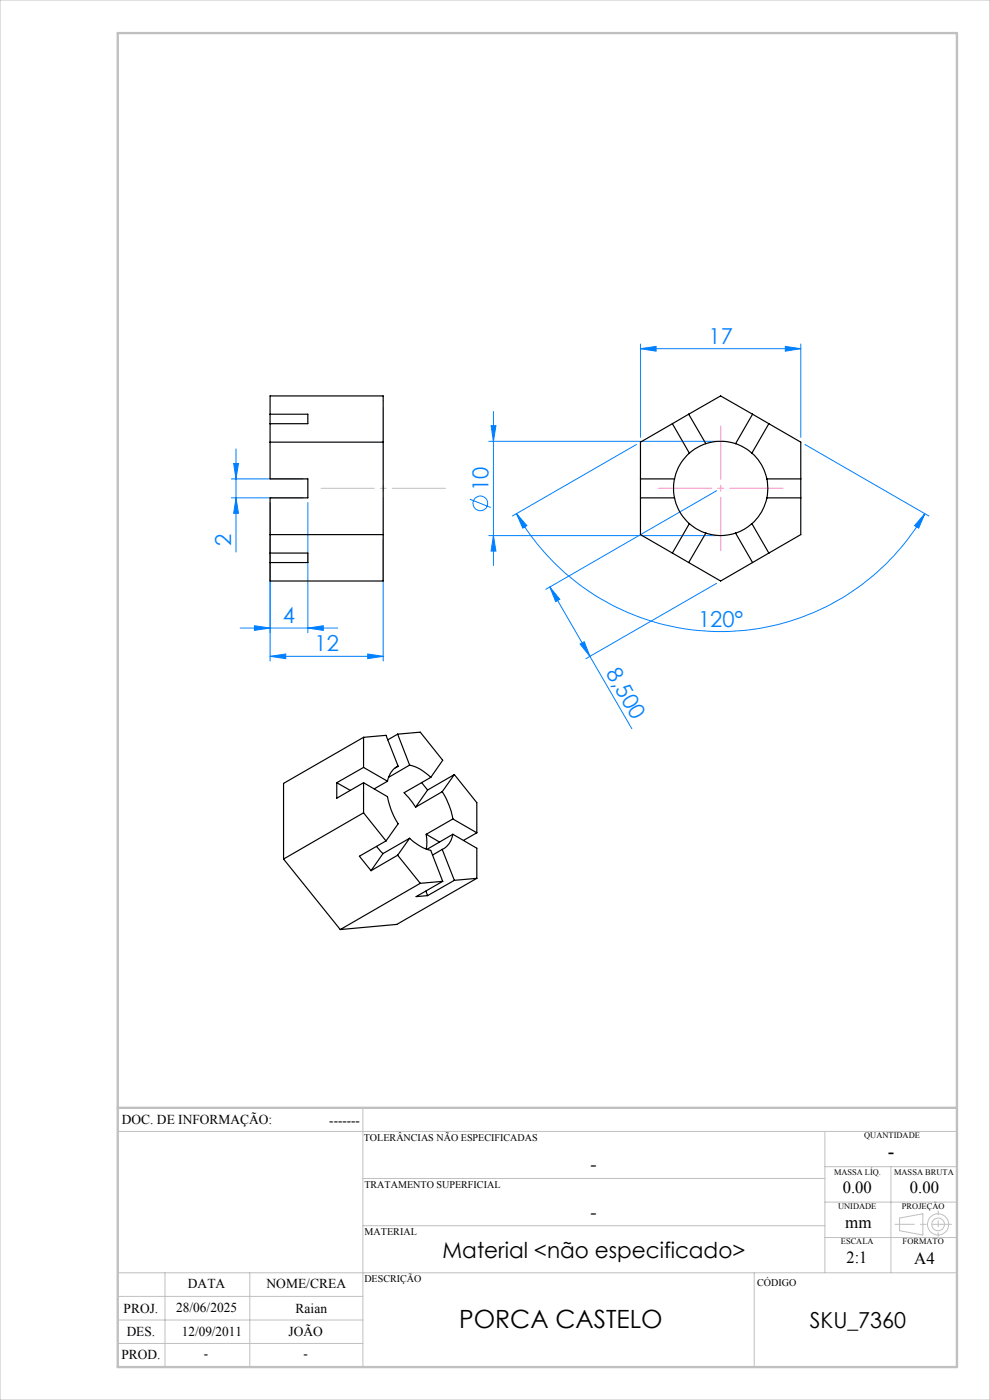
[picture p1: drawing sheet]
<svg xmlns="http://www.w3.org/2000/svg" width="210mm" height="297mm" viewBox="0 0 210 297" stroke-linecap="round" stroke-linejoin="round" font-family="sans-serif">
<g fill="none" stroke="#0080ff" stroke-width=".21">
<path d="M135.9 74l3.3-.5v1zM135.9 73v19.8M135.9 74h34M166.6 73.5l3.3 .5-3.3 .5zM169.9 73v19.8M49.6 98.3h1l-.5 3.3zM50.1 95.2v21.9M103.7 93.6h48.2M104.2 90.3h1l-.5 3.3zM104.7 87.3v32.7M135 94.3l-26.3 15.2M170.7 94.3l26.3 15.2"/>
<path d="M49.1 101.6h15.2M49.1 105.6h15.2M50.1 105.6l.5 3.3h-1zM57.3 106.6v33.6M65.3 106.6v27.6M81.3 114.4v25.8M99.7 105.9l4.4 1.8M103.7 113.6h48.2M104.7 113.6l.5 3.3h-1zM109.6 109l2.2 2.5-.9 .5zM109.6 109a50 50 0 0 0 86.6 0M152 104.1l-36.2 20.9"/>
<path d="M196.2 109l-1.3 3-.9-.5zM50.9 133.2h20.7M54 132.7l3.3 .5-3.3 .5zM57.3 139.2l3.3-.5v1zM57.3 139.2h24M65.3 133.2l3.3-.5v1zM78 138.7l3.3 .5-3.3 .5zM116.6 124.5l8.5 14.7M116.6 124.5l2.1 2.6-.8 .5zM123 136.6l.9-.5 1.2 3.1zM125.1 139.2l8.9 15.4M152 123.8l-27.7 15.9"/>
<circle cx="101.9" cy="106.8" r="1.56"/>
</g>
<g fill="none" stroke="#c0c0c0" stroke-width=".21">
<path d="M0 0h210v297h-210zM77 235v55M25 240h178M77 250h98M175 240v30M175 255h28M175 247.5h28M189 247.5v22.5M190.8 258.4l5-.9v4.5l-5-.9zM25 275h52M25 270h178M35 270v20"/>
<path d="M53 270v20M77 260h98M160 270v20M175 262.5h28M25 285h52M25 280h52"/>
<circle cx="199" cy="259.7" r="1.34"/>
<circle cx="199" cy="259.7" r="2.25"/>
</g>
<path d="M152.9 116.8v-26.4M166.1 103.6h-26.4" fill="none" stroke="#ff80c0" stroke-width=".21" stroke-dasharray="15.2 1.3 1.3 1.3" stroke-dashoffset="3.9"/>
<path d="M201.8 259.7h-11.9" fill="none" stroke="#c0c0c0" stroke-width=".21" stroke-dasharray="15.2 1.3 1.3 1.3" stroke-dashoffset="11.2"/>
<path d="M199 256.9v5.4" fill="none" stroke="#c0c0c0" stroke-width=".21" stroke-dasharray="15.2 1.3 1.3 1.3" stroke-dashoffset="14.4"/>
<path d="M81.3 84.9v37.4" fill="none" stroke="#c0c0c0" stroke-width=".21" stroke-dasharray="15.2 1.3 1.3 1.3" stroke-dashoffset="-1.6"/>
<path d="M94.5 103.6h-26.4" fill="none" stroke="#c0c0c0" stroke-width=".21" stroke-dasharray="15.2 1.3 1.3 1.3" stroke-dashoffset="3.9"/>
<path d="M25 7h178v283h-178zM25 235h178" fill="none" stroke="#c0c0c0" stroke-width=".5"/>
<g fill="#0080ff">
<path d="M166.6 73.5l3.3 .5-3.3 .5zM135.9 74l3.3-.5v1zM78 138.7l3.3 .5-3.3 .5zM57.3 139.2l3.3-.5v1z"/>
<path d="M109.6 109l2.2 2.5-.9 .5zM196.2 109l-1.3 3-.9-.5z"/>
<path d="M65.3 133.2l3.3-.5v1zM54 132.7l3.3 .5-3.3 .5z"/>
<path d="M104.7 113.6l.5 3.3h-1zM104.2 90.3h1l-.5 3.3z"/>
<path d="M49.6 98.3h1l-.5 3.3zM50.1 105.6l.5 3.3h-1z"/>
<path d="M116.6 124.5l2.1 2.6-.8 .5zM123 136.6l.9-.5 1.2 3.1z"/>
</g>
<g fill="none" stroke="#000" stroke-width=".25">
<path d="M57.3 84h24v39.3h-24v-17.7h8v-4h-8zM57.3 87.9h8v2h-8M57.3 93.8h24M142.6 89.9l-6.7 3.9v19.6l6.7 3.9M142.6 89.9l3.6 6.2M146.1 87.9l3.6 6.2M146.1 87.9l6.8-3.9 6.7 3.9M146.1 87.9l-3.5 2M146.2 96.1a9.9 9.9 0 0 0-3.1 5.5M149.7 94.1a10.3 10.3 0 0 1 6.3 0M149.7 94.1a11.3 11.3 0 0 0-3.5 2M156 94.1a10.6 10.6 0 0 1 3.5 2"/>
<path d="M159.5 96.1a9.7 9.7 0 0 1 3.2 5.5M159.6 87.9l-3.6 6.2M159.6 87.9l3.5 2M163.1 89.9l6.8 3.9v19.6l-17 9.9-6.8-4M163.1 89.9l-3.6 6.2M57.3 117.3h8v2h-8M57.3 113.4h24M135.9 101.6h7.2M135.9 105.6h7.2M142.6 117.3l3.5 2M143.1 105.6a9.9 9.9 0 0 0 3.1 5.5M143.1 101.6a9.7 9.7 0 0 0 0 4"/>
<path d="M146.2 111.1a9.7 9.7 0 0 0 3.5 2M146.2 111.1l-3.6 6.2M149.7 113.1a9.7 9.7 0 0 0 6.3 0M149.7 113.1l-3.6 6.2M156 113.1l3.6 6.2M159.5 111.1a9.2 9.2 0 0 1-3.5 2M159.5 111.1l3.6 6.2M162.7 105.6a9.7 9.7 0 0 1-3.2 5.5M162.7 101.6a9.7 9.7 0 0 1 0 4M162.7 101.6h7.2M162.7 105.6h7.2M77.1 156.4v6.4"/>
<path d="M77.1 156.4l-17 9.8v16M77.1 156.4l4.8-.4 2.6 6.6M84.3 155.7l4.8-.4 4.8 6-2.5 3.6M84.3 155.7l2.6 6.6M84.3 155.7l-2 1.2M71.4 166v3.3l5.7-3.3M71.4 166l2.9 1.7M77.1 166l5.1 3a15.9 15.9 0 0 0 2.3 5.8l-2.6 3.6M77.1 172.4l-17 9.8M77.1 172.4l4.8 6M77.1 166v6.4M77.1 162.8l-5.7 3.2"/>
<path d="M77.1 162.8l5.1 2.9M79.9 179.6l1.3 1.5M81.9 178.4l-5.7 3.2 2.5 3.1M82.2 165.7l-2.8 1.7M84.5 162.6a4.1 4.1 0 0 0-2.3 3.1M84.5 162.6l-.6 .3M86.9 177.8a9.8 9.8 0 0 0 4.5 2.6l2.5 6.6M86.9 162.3a9.1 9.1 0 0 1 4.5 2.6M86.9 177.8l-2.6 3.6M86.9 177.8l-5.7 3.3M86.9 162.3l-4.5 2.6M89.4 166l1.3 1.6"/>
<path d="M90.4 177l.2 1.7-.2 1.4M90.4 177l2.8 1.6M90.7 167.6l-2.5 3.6M91.4 164.9l-5.7 3.3 1 1 1.5 2M93.8 168a15.8 15.8 0 0 1 2.3 5.7M93.8 168l-5.6 3.2M96.1 177a4.1 4.1 0 0 1-2.3 3.2M96.1 173.7l-5.7 3.3M96.1 177l-5.5 3.2M96.1 173.7l5 3M96.1 177l5 2.9v6.4M96.4 164.3l4.7 6v6.4"/>
<path d="M96.4 164.3l-2.6 3.7M96.4 164.3l-5.7 3.3M101.1 176.7l-2.8 1.6M60.1 182.2l12.1 15M81.2 181.1l-2.5 3.6M84.3 181.4l-5.6 3.3M84.3 181.4l4.8 6M89.1 187.4l-16.9 9.8M90.3 189.1l.4 .9M93.8 180.2l-2 1.2M93.8 180.2l2.6 6.6M93.9 187l-4.8 .4"/>
<path d="M93.9 187l-5.6 3.2 2.4-.2M96.4 186.8l-5.7 3.2M101.1 186.3l-4.7 .5M101.1 186.3l-16.9 9.8-12 1.1"/>
</g>
<text font-size="5.3" x="97.4" y="281.7">PORCA CASTELO</text>
<g font-size="4.7" fill="#0080ff">
<text x="150.3" y="72.9">17</text>
<text x="103.6" y="104.2" transform="rotate(-90 103.6 104.2)">10</text>
<text x="49.1" y="115.8" transform="rotate(-90 49.1 115.8)">2</text>
<text x="60" y="132.2">4</text>
<text x="148.1" y="132.9">120°</text>
<text x="66.7" y="138.2">12</text>
<text x="128.4" y="142.9" transform="rotate(60 128.4 142.9)">8,500</text>
</g>
<g font-size="4.7">
<text x="93.9" y="266.8">Material &lt;não especificado&gt;</text>
<text x="171.8" y="281.7">SKU_7360</text>
</g>
<text font-size="4.3" x="188.3" y="245.8">-</text>
<g font-size="4">
<text x="125.2" y="248.4">-</text>
<text x="125.2" y="258.6">-</text>
</g>
<g font-size="3.6">
<text x="178.8" y="253.1">0.00</text>
<text x="193" y="253.1">0.00</text>
<text x="179.3" y="260.6">mm</text>
<text x="179.6" y="267.9">2:1</text>
<text x="193.9" y="268.1">A4</text>
</g>
<g font-size="2.9">
<text x="25.9" y="238.4">DOC. DE INFORMAÇÃO:</text>
<text x="69.8" y="238.6">-------</text>
<text x="39.9" y="273.2">DATA</text>
<text x="56.5" y="273.2">NOME/CREA</text>
<text x="26.2" y="278.6">PROJ.</text>
<text x="37.4" y="278.2">28/06/2025</text>
<text x="62.7" y="278.6">Raian</text>
<text x="26.9" y="283.4">DES.</text>
<text x="38.6" y="283.4">12/09/2011</text>
<text x="61.2" y="283.4">JOÃO</text>
<text x="25.7" y="288.3">PROD.</text>
<text x="43.3" y="288">-</text>
<text x="64.4" y="288">-</text>
</g>
<g font-size="2.2">
<text x="77.2" y="242.1">TOLERÂNCIAS NÃO ESPECIFICADAS</text>
<text x="77.3" y="251.9">TRATAMENTO SUPERFICIAL</text>
<text x="77.3" y="261.9">MATERIAL</text>
<text x="77.3" y="272.1">DESCRIÇÃO</text>
<text x="160.6" y="272.8">CÓDIGO</text>
</g>
<g font-size="1.8">
<text x="183.3" y="241.4">QUANTIDADE</text>
<text x="176.9" y="249.2">MASSA LÍQ.</text>
<text x="189.7" y="249.2">MASSA BRUTA</text>
<text x="177.8" y="256.5">UNIDADE</text>
<text x="191.3" y="256.5">PROJEÇÃO</text>
<text x="178.4" y="264">ESCALA</text>
<text x="191.5" y="264">FORMATO</text>
</g>
</svg>
